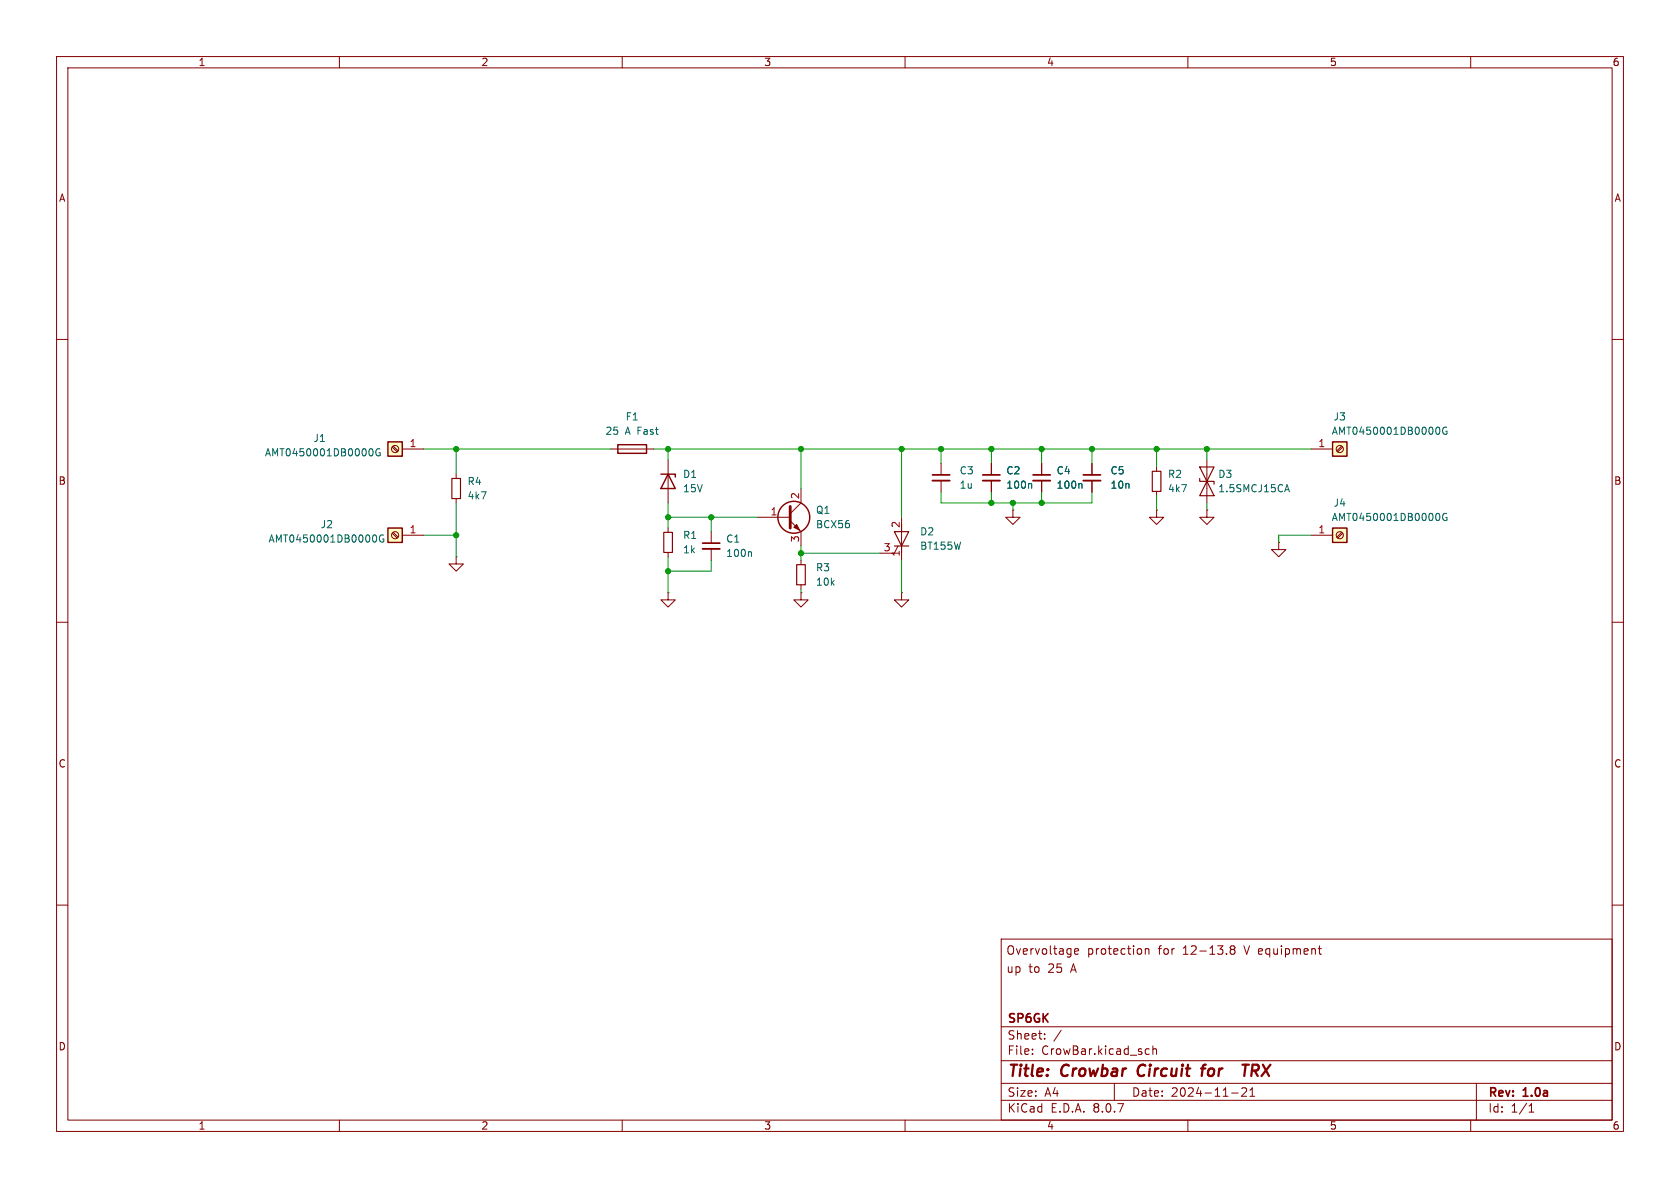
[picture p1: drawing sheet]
<svg xmlns="http://www.w3.org/2000/svg" width="297mm" height="210mm" viewBox="0 0 297 210" stroke-linecap="round" stroke-linejoin="round" font-family="sans-serif">
<g fill="none" stroke="#840000" stroke-width=".18">
<path d="M10 10h277v190h-277zM12 12h273v186h-273zM60 10v2M110 10v2M160 10v2M210 10v2M260 10v2M10 60h2M285 60h2M80.6 98.4v1.3h1.3l-1.3 1.3-1.2-1.3h1.2M80.6 98.4h.1M118.1 93.3v.8"/>
<path d="M118.1 97.7v.7M125.7 94v2M125.7 97v2.1M134 91.4h5.7M139.7 92.1l1.9 1.9v2.5M141.6 86.4v2.5l-1.9 1.9M141.6 99.1v.7M158.7 96.5l-.6 1.3h-2.5M159.4 91.4v7.7M10 110h2M118.1 104.8v1.2h1.3l-1.3 1.3-1.3-1.3h1.3M118.1 104.8h.1"/>
<path d="M141.6 103.4v.7M285 110h2M10 160h2M177 166h108v32h-108zM190 168.2l.7-.1-.1-.3-.4-.1-.2 .2v.7h.6M202.5 167.8l.2-.1 .3 .1 .1 .9M202.5 167.7v1M217.8 167.8l-.3 .3v.5l.3 .1 .4-.1 .1-.2v-.4l-.3-.2M217.8 167.8l-.3-.2 .3-.4 .4 .1 .1 .2-.3 .3M217.8 167.8h.2M233 167.7h.6M233.3 168.5l.3 .2"/>
<path d="M285 160h2M60 198v2M110 198v2M160 198v2M177 194.5h108M177 191.5h108M177 187.5h108M177 181.5h108M182.5 186.3v.1M182.5 185.5v.1M184.7 183.6v.1M184.7 182.8v.1"/>
<path d="M187.6 182.1l-1.3 2M197 191.5v3M202.6 186.3h.6M202.6 185.5h.6M203.8 185.5l.2-.1 .4 .1 .1 .9M203.8 184.9v1.5M210 198v2M217.7 193.2h1.2M219.5 192.4l.6-.1 .2 .1 .1 .3-.9 1.1h.9M221 193.8h.8M221 192.7l.4-.4v1.5M260 198v2"/>
<path d="M261 191.5v6.5M270.3 196.6h.9M270.3 195.5l.4-.4v1.5"/>
</g>
<path d="M201.4 188.5a1.27 1.27 0 0 0 0 1.6M212.3 188.9h.8M213.2 188.2l-.4 .1-.1 .2-.3 1.7M219.6 188.2h1.2M220.2 188.2l-.2 2M221.8 189.3l.5 .9M222.4 188.3l-.9-.1-.3 2M222.4 189.1l-.3 .2h-.8" fill="none" stroke="#840000" stroke-width=".4"/>
<path d="M117.3 94.1h1.6v3.6h-1.6zM140.8 99.8h1.6v3.6h-1.6zM158.1 94h2.6l-1.3 2.5zM158.1 96.5h2.6" fill="none" stroke="#840000" stroke-width=".2"/>
<path d="M139.7 89.5v3.8" fill="none" stroke="#840000" stroke-width=".51"/>
<path d="M140.3 93.2l.5-.5 .6 1z" fill="#840000" stroke="#840000" stroke-width=".18"/>
<circle cx="140.3" cy="91.4" r="2.82" fill="none" stroke="#840000" stroke-width=".25"/>
<path d="M124.2 97h3.1" fill="none" stroke="#840000" stroke-width=".33"/>
<path d="M124.2 96h3.1" fill="none" stroke="#840000" stroke-width=".3"/>
<path d="M132.7 97.5l.2 .2v.7" fill="none" stroke="#006464" stroke-width=".18"/>
<path d="M68.6 78.1h2.5v2.5h-2.5z" fill="#ffffc2"/>
<path d="M68.6 78.1h2.5v2.5h-2.5z" fill="none" stroke="#840000" stroke-width=".25"/>
<g fill="none" stroke="#840000" stroke-width=".18">
<path d="M69.3 79l.9 .9M69.5 78.9l.9 .8M71.1 79.4h3.8"/>
<circle cx="69.8" cy="79.4" r=".63"/>
</g>
<path d="M65.5 79.3a.68 .68 0 0 1 .5 .7 .68 .68 0 0 1-.5 .6M67.2 79.4a.59 .59 0 0 0-.8 .6 .59 .59 0 0 0 .8 .5v-.5h-.2" fill="none" stroke="#006464" stroke-width=".18"/>
<path d="M68.6 93.3h2.5v2.6h-2.5z" fill="#ffffc2"/>
<path d="M109.2 78.6h5.1v1.5h-5.1zM68.6 93.3h2.5v2.6h-2.5zM116.8 83.8h2.6v.5M118.1 83.8l1.3 2.6h-2.6z" fill="none" stroke="#840000" stroke-width=".25"/>
<g fill="none" stroke="#840000" stroke-width=".18">
<path d="M107.9 79.4h7.7M69.3 94.3l.9 .8M69.5 94.1l.9 .8M71.1 94.6h3.8M80.6 83.8v.8M80.6 88.1v.8M118.1 81.3v7.6M193 81.9v2M193 85v2M204.5 90.2v1.2h-1.3l1.3 1.3 1.2-1.3h-1.2M204.5 90.2h.1M204.5 82.6v.7"/>
<path d="M204.5 86.9v.7M213.4 90.2v1.2h-1.3l1.3 1.3 1.2-1.3h-1.2M213.4 90.2h.1M213.4 81.3v7.6M226.1 95.9v1.3h-1.3l1.3 1.2 1.2-1.2h-1.2M226.1 95.9h.1M141.6 104.8v1.2h1.3l-1.3 1.3-1.3-1.3h1.3M141.6 104.8h.1"/>
<circle cx="69.8" cy="94.6" r=".63"/>
</g>
<path d="M66.2 94.6a.68 .68 0 0 1 .4 .6 .68 .68 0 0 1-.4 .6M67.8 94.6a.59 .59 0 0 0-.7 .6 .59 .59 0 0 0 .7 .6l.1-.5h-.3M227.2 86.6h.6M227.5 85.7l.5 1.2" fill="none" stroke="#006464" stroke-width=".18"/>
<path d="M79.9 84.6h1.5v3.5h-1.5zM203.7 83.3h1.5v3.6h-1.5zM212.1 82.6h2.5l-1.2 2.5zM212.1 84.6v.5h2.5v.5M213.4 85.1l1.2 2.5h-2.5z" fill="none" stroke="#840000" stroke-width=".2"/>
<path d="M191.5 85h3.1" fill="none" stroke="#840000" stroke-width=".33"/>
<path d="M191.5 83.9h3.1" fill="none" stroke="#840000" stroke-width=".3"/>
<path d="M235.6 78.1h2.5v2.5h-2.5z" fill="#ffffc2"/>
<path d="M235.6 78.1h2.5v2.5h-2.5z" fill="none" stroke="#840000" stroke-width=".25"/>
<g fill="none" stroke="#840000" stroke-width=".18">
<path d="M231.8 79.4h3.8M237.2 78.9l-.9 .8M237.4 79l-.9 .9"/>
<circle cx="236.9" cy="79.4" r=".63"/>
</g>
<path d="M254.1 75.5a.68 .68 0 0 1 .5 .6 .68 .68 0 0 1-.5 .7M255.8 75.6a.59 .59 0 0 0-.8 .5 .59 .59 0 0 0 .8 .6v-.5h-.2" fill="none" stroke="#006464" stroke-width=".18"/>
<path d="M235.6 93.3h2.5v2.6h-2.5z" fill="#ffffc2"/>
<path d="M235.6 93.3h2.5v2.6h-2.5z" fill="none" stroke="#840000" stroke-width=".25"/>
<g fill="none" stroke="#840000" stroke-width=".18">
<path d="M166.4 81.9v2M166.4 85v2M175.3 81.9v2M175.3 85v2M179.1 90.2v1.2h-1.3l1.3 1.3 1.2-1.3h-1.2M179.1 90.2h.1M184.1 81.9v2M184.1 85v2M193 81.9v2M193 85v2M231.8 94.6h3.8M237.2 94.1l-.9 .8"/>
<path d="M237.4 94.3l-.9 .8M159.4 104.8v1.2h1.3l-1.3 1.3-1.3-1.3h1.3M159.4 104.8h.1"/>
<circle cx="236.9" cy="94.6" r=".63"/>
</g>
<path d="M182.2 85.5l.2 .1v.7M191.1 85.5l.2 .1v.7M254.1 90.7a.68 .68 0 0 1 .5 .7 .68 .68 0 0 1-.5 .6M255.8 90.8a.59 .59 0 0 0-.8 .6 .59 .59 0 0 0 .8 .6v-.5h-.2" fill="none" stroke="#006464" stroke-width=".18"/>
<path d="M164.8 85h3.1M173.7 85h3.1M182.6 85h3.1" fill="none" stroke="#840000" stroke-width=".33"/>
<path d="M164.8 83.9h3.1M173.7 83.9h3.1M182.6 83.9h3.1" fill="none" stroke="#840000" stroke-width=".3"/>
<g fill="none" stroke="#009600" stroke-width=".18">
<path d="M74.9 79.4h33M80.6 79.4v4.4M115.6 79.4h116.2M118.1 79.4v1.9M141.6 79.4v7M159.4 79.4v12M166.4 79.4v2.5M175.3 79.4v2.5M184.1 79.4v2.5M193 79.4v2.5M204.5 79.4v3.2M213.4 79.4v1.9"/>
<path d="M74.9 94.6h5.7M80.6 88.9v9.5M118.1 88.9v4.4M118.1 98.4v6.4M118.1 91.4h15.9M125.7 91.4v2.6M125.7 99.1v1.9h-7.6M141.6 96.5v2.6M141.6 97.8h14M159.4 99.1v5.7M166.4 87v1.9h26.6v-1.9M175.3 87v1.9"/>
<path d="M179.1 88.9v1.3M184.1 87v1.9M204.5 87.6v2.6M213.4 88.9v1.3M231.8 94.6h-5.7v1.3M141.6 104.1v.7"/>
</g>
<g fill="#009600" stroke="#009600" stroke-width=".18">
<circle cx="175.3" cy="88.9" r=".46"/>
<circle cx="175.3" cy="79.4" r=".46"/>
<circle cx="184.1" cy="88.9" r=".46"/>
<circle cx="179.1" cy="88.9" r=".46"/>
<circle cx="184.1" cy="79.4" r=".46"/>
<circle cx="166.4" cy="79.4" r=".46"/>
<circle cx="141.6" cy="79.4" r=".46"/>
<circle cx="141.6" cy="97.8" r=".46"/>
<circle cx="159.4" cy="79.4" r=".46"/>
<circle cx="118.1" cy="101" r=".46"/>
<circle cx="125.7" cy="91.4" r=".46"/>
<circle cx="118.1" cy="79.4" r=".46"/>
<circle cx="80.6" cy="79.4" r=".46"/>
<circle cx="80.6" cy="94.6" r=".46"/>
<circle cx="118.1" cy="91.4" r=".46"/>
<circle cx="193" cy="79.4" r=".46"/>
<circle cx="204.5" cy="79.4" r=".46"/>
<circle cx="213.4" cy="79.4" r=".46"/>
</g>
<g font-size="2.8" fill="#840000">
<text x="178" y="190.9">Title:</text>
<text x="187.7" y="190.9">Crowbar</text>
<text x="202" y="190.9">Circuit</text>
<text x="214.1" y="190.9">for</text>
<text x="223" y="190.9">TRX</text>
</g>
<g font-size="2.1" fill="#840000">
<text x="177.8" y="169">Overvoltage</text>
<text x="177.8" y="172.2">up</text>
<text x="181.8" y="172.2">to</text>
<text x="185.3" y="172.2">25</text>
<text x="189.5" y="172.2">A</text>
<text x="192.2" y="169">protection</text>
<text x="204.8" y="169">for</text>
<text x="209.3" y="169">12-13.8</text>
<text x="220.3" y="169">V equipment</text>
<text x="178" y="184">Sheet:</text>
<text x="178" y="181.2">SP6GK</text>
<text x="178" y="186.7">File:</text>
<text x="184.1" y="186.7">CrowBar.kicad_sch</text>
<text x="178" y="196.9">KiCad</text>
<text x="178" y="194.1">Size:</text>
<text x="184.7" y="194.1">A4</text>
<text x="185.7" y="196.9">E.D.A.</text>
<text x="193.3" y="196.9">8.0.7</text>
<text x="200" y="194.1">Date:</text>
<text x="207" y="194.1">2024-11-21</text>
<text x="263" y="194.3">Rev:</text>
<text x="263" y="196.9">Id:</text>
<text x="267.1" y="196.9">1/1</text>
<text x="269.4" y="194.3">1.0a</text>
</g>
<g font-size="1.8" fill="#840000">
<text x="35" y="11.9">1</text>
<text x="85" y="11.9">2</text>
<text x="135" y="11.9">3</text>
<text x="185" y="11.9">4</text>
<text x="235" y="11.9">5</text>
<text x="285" y="11.9">6</text>
<text x="10.3" y="35.9">A</text>
<text x="285.3" y="35.9">A</text>
<text x="10.3" y="85.9">B</text>
<text x="285.3" y="85.9">B</text>
<text x="10.3" y="135.9">C</text>
<text x="285.3" y="135.9">C</text>
<text x="10.3" y="185.9">D</text>
<text x="285.3" y="185.9">D</text>
<text x="35" y="199.9">1</text>
<text x="85" y="199.9">2</text>
<text x="135" y="199.9">3</text>
<text x="185" y="199.9">4</text>
<text x="235" y="199.9">5</text>
<text x="285" y="199.9">6</text>
</g>
<g font-size="1.8" fill="#006464">
<text x="106.9" y="77.1">25</text>
<text x="110.5" y="74.5">F1</text>
<text x="110.5" y="77.1">A Fast</text>
<text x="235.3" y="77.1">AMT0450001DB0000G</text>
<text x="235.7" y="74.5">J3</text>
<text x="46.7" y="80.9">AMT0450001DB0000G</text>
<text x="55.3" y="78.3">J1</text>
<text x="82.6" y="86">R4</text>
<text x="82.6" y="88.5">4k7</text>
<text x="120.7" y="84.7">D1</text>
<text x="120.7" y="87.2">15V</text>
<text x="169.6" y="84.1">C3</text>
<text x="169.6" y="86.6">1u</text>
<text x="177.8" y="84.1">C2</text>
<text x="177.8" y="86.6">100n</text>
<text x="186.7" y="84.1">C4</text>
<text x="186.7" y="86.6">100n</text>
<text x="196.2" y="84.1">C5</text>
<text x="196.2" y="86.6">10n</text>
<text x="206.4" y="84.7">R2</text>
<text x="206.4" y="87.2">4k7</text>
<text x="215.3" y="84.7">D3</text>
<text x="215.3" y="87.2">1.5SMCJ15CA</text>
<text x="235.7" y="89.8">J4</text>
<text x="56.6" y="93.6">J2</text>
<text x="120.7" y="95.5">R1</text>
<text x="144.2" y="93.6">BCX56</text>
<text x="144.2" y="91">Q1</text>
<text x="162.6" y="94.8">D2</text>
<text x="235.3" y="92.3">AMT0450001DB0000G</text>
<text x="47.4" y="96.1">AMT0450001DB0000G</text>
<text x="120.7" y="98">1k</text>
<text x="128.3" y="96.1">C1</text>
<text x="128.3" y="98.7">100n</text>
<text x="144.2" y="101.2">R3</text>
<text x="162.6" y="97.4">BT155W</text>
<text x="144.2" y="103.7">10k</text>
</g>
<g font-size="1.8" fill="#a90000">
<text x="72.3" y="79.1">1</text>
<text x="233" y="79.1">1</text>
<text x="141.4" y="88.3" transform="rotate(-90 141.4 88.3)">2</text>
<text x="72.3" y="94.4">1</text>
<text x="136.1" y="91.2">1</text>
<text x="141.4" y="96" transform="rotate(-90 141.4 96)">3</text>
<text x="159.1" y="93.4" transform="rotate(-90 159.1 93.4)">2</text>
<text x="233" y="94.4">1</text>
<text x="156.1" y="97.5">3</text>
<text x="159.1" y="98.5" transform="rotate(-90 159.1 98.5)">1</text>
</g>
</svg>
